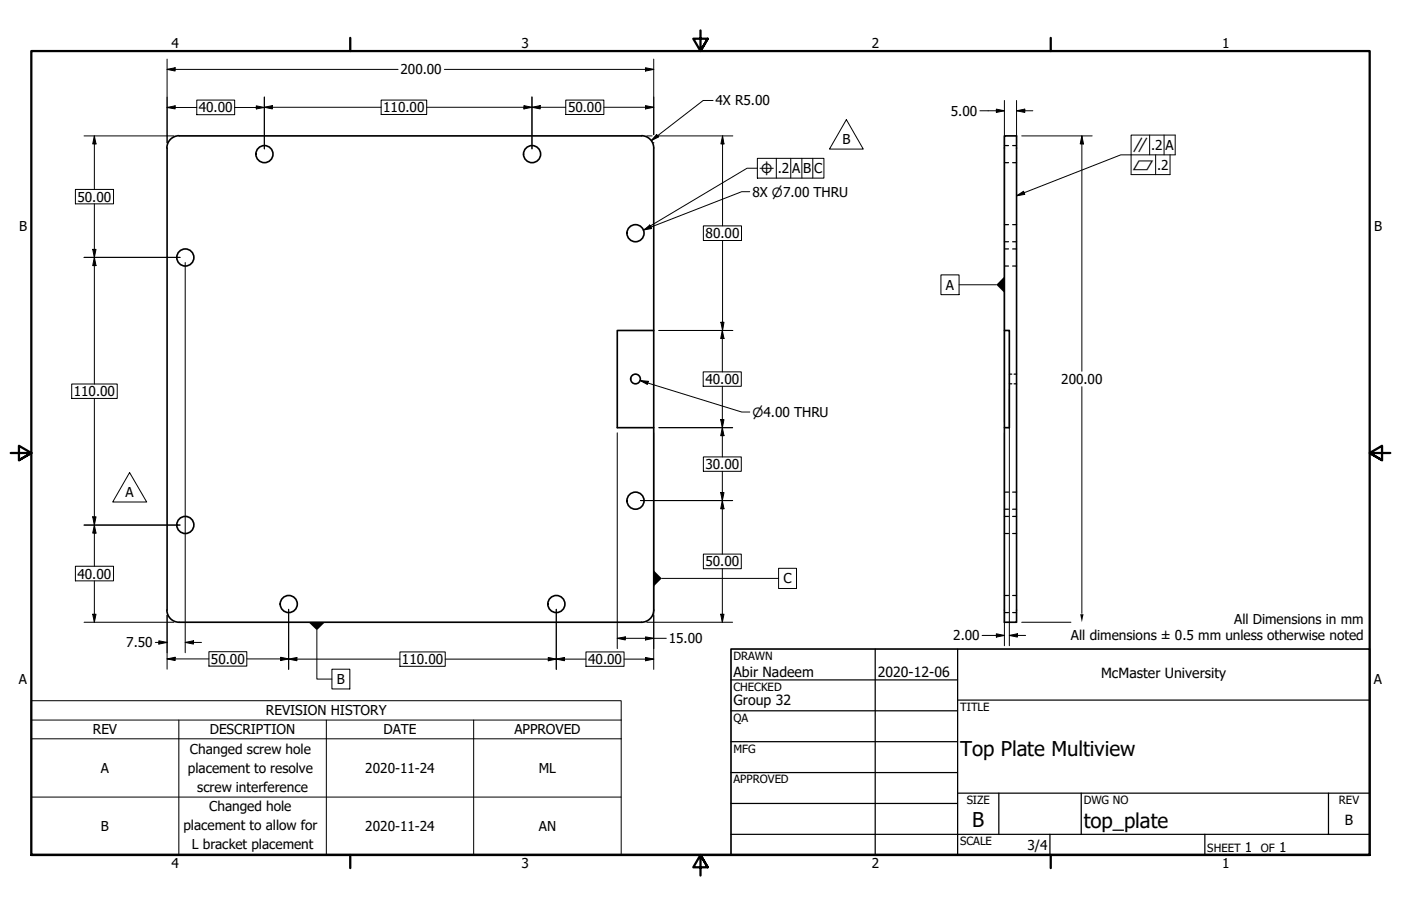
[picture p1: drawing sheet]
<svg xmlns="http://www.w3.org/2000/svg" width="432mm" height="279mm" viewBox="0 0 432 279" stroke-linecap="round" stroke-linejoin="round" font-family="sans-serif">
<!-- layer: Visible (ANSI) -->
<g fill="none" stroke="#000" stroke-width=".51">
<path d="M51.5 45.7v142.5M55.2 41.8a3.8 3.8 0 0 0-3.8 3.8M55.2 41.9h142.5M197.7 41.8a3.8 3.8 0 0 1 3.8 3.8M201.5 45.7v56.2M309.6 101.9v-60h3.7v150h-3.7v-90h1.5v30h-1.5M201.5 131.9h-11.3v-30h11.3v86.3M51.4 188.1a3.8 3.8 0 0 0 3.8 3.8h142.5a3.8 3.8 0 0 0 3.8-3.8"/>
<circle cx="81.5" cy="47.5" r="2.64"/>
<circle cx="164" cy="47.5" r="2.64"/>
<circle cx="57.1" cy="79.4" r="2.64"/>
<circle cx="195.9" cy="71.9" r="2.64"/>
<circle cx="195.9" cy="116.9" r="1.49"/>
<circle cx="195.9" cy="154.4" r="2.64"/>
<circle cx="57.1" cy="161.9" r="2.64"/>
<circle cx="89" cy="186.3" r="2.64"/>
<circle cx="171.5" cy="186.3" r="2.64"/>
</g>
<!-- layer: Hidden (ANSI) -->
<g fill="none" stroke="#000" stroke-width=".38">
<path d="M309.6 44.9h1.2M309.6 50.2h1.2M312.1 44.9h1.2M312.1 50.2h1.2M309.6 69.3h1.2M309.6 74.5h1.2M309.6 76.8h1.2M312.1 69.3h1.2M312.1 74.5h1.2M312.1 76.8h1.2M309.6 82h1.2M312.1 82h1.2"/>
<path d="M311.1 118.4h.7M311.1 115.4h.7M312.5 118.4h.8M312.5 115.4h.8M309.6 151.8h1.2M309.6 157h1.2M309.6 159.3h1.2M312.1 151.8h1.2M312.1 157h1.2M312.1 159.3h1.2M309.6 164.5h1.2M312.1 164.5h1.2"/>
<path d="M309.6 183.6h1.2M309.6 188.9h1.2M312.1 183.6h1.2M312.1 188.9h1.2"/>
</g>
<!-- layer: Border (ANSI) -->
<path d="M107.9 11.7v4M215.9 9.4v6.3l-2.2-3.8h4.4l-2.2 3.8 2.2-3.8M323.8 11.7v4M3.3 139.7h6.4l-3.9-2.2v4.4l3.9-2.2-3.9 2.2M428.5 139.7h-6.4l3.9-2.2v4.4l-3.9-2.2 3.9 2.2M9.7 263.7v-248h412.4v248h-412.4h412.4M107.9 263.7v4M218.1 267.5l-2.2-3.8 2.2 3.8h-4.4l2.2-3.8v6.3M323.8 263.7v4" fill="none" stroke="#000" stroke-width=".7"/>
<!-- layer: Title (ANSI) -->
<g fill="none" stroke="#000" stroke-width=".38">
<path d="M225.3 209.7h69.8M225.3 219.2h69.8M269.7 200.2v63.5M295.1 215.9h127M295.1 200.2v63.5M225.3 228.7h69.8M225.3 238.3h69.8M225.3 257.3h196.8M225.3 247.8h69.8M295.1 244.6h127M307.8 244.6v12.7M323.6 257.3v6.4"/>
<path d="M333.2 244.6v12.7M371.3 257.3v6.4M409.4 244.6v12.7"/>
</g>
<path d="M225.3 200.2h196.8v63.5h-196.8z" fill="none" stroke="#000" stroke-width=".51"/>
<!-- layer: Symbol (ANSI) -->
<g fill="none" stroke="#000" stroke-width=".31">
<path d="M260.9 36.9l5.2 9.1h-10.4zM231.1 59.1h-2.5l-30.2 11.8M233.4 51.9h-3.1l-29.9 17.8M233.4 48.8h20.5v6.1h-20.5zM239.3 48.8v6.1M243.7 48.8v6.1M247.1 48.8v6.1M250.5 48.8v6.1M354.3 41.7v6.1M356.2 47.8v6M358.8 41.7v6.1M360.6 47.8v6h-12v-12.1h13.6v6.1h-16.8l-32.1 12.6"/>
<path d="M198.3 70.9l2.2-1.3 .3 .9zM200.2 69.3l.5 .8-.2 .1M313.3 60.4l2.2-1.4 .3 .9zM290 84.8h5.6v6.1h-5.6zM295.6 87.8h11.5M197.3 117.3l2.5 .3-.3 1zM197.3 117.3l31.3 9.8h2.5M39.9 145.7l5.3 9.1h-10.5zM204 178.4h36M240 175.3h5.5v6.2h-5.5zM97.7 194.4v15h4.6M102.3 206.4h5.5v6.1h-5.5z"/>
<path d="M9.7 222.1v-6h181.8v6M9.7 227.8h181.8M55.1 222.1v41.7M100.6 222.1v41.7M146 222.1v41.7M191.5 222.1h-181.8v5.7M191.5 222.1v41.7h-181.8v-36M9.7 245.8h181.8"/>
</g>
<!-- layer: Dimension (ANSI) -->
<g fill="none" stroke="#000" stroke-width=".31">
<path d="M51.5 18.2v25.9M201.5 18.2v23.3M51.5 21.4l2.5-.5v1zM51.5 33.1l2.5-.5v1zM51.5 21.4h71.2M51.5 33.1h9.1M60.6 30.9h11.7v4.5h-11.7zM72.3 33.1h9.2M79 32.6l2.5 .5-2.5 .5zM81.5 33.1l2.4-.5v1zM81.5 29.9v16M81.5 33.1h36"/>
<path d="M117.5 30.9h14v4.4h-14zM131.5 33.1h42.9M137 21.4h64.5M161.5 32.6l2.5 .5-2.5 .5zM164 33.1l2.5-.5v1zM164 29.9v16M174.4 30.9h11.7v4.4h-11.7zM186.1 33.1h15.4M198.9 20.9l2.6 .5-2.6 .5zM198.9 32.6l2.6 .5-2.6 .5zM219.8 31h-3.1l-16 12.4M302 34.2h7.6"/>
<path d="M307.1 33.7l2.5 .5-2.5 .5zM309.6 31v99.3M313.3 34.2l2.5-.5v1zM313.3 34.2h5M313.3 31v13.1M23.2 58.4h11.8v4.5h-11.8zM25.9 41.9h27.7M29.1 41.9l.5 2.5h-1zM29.1 41.9v16.5M199.3 41.9h1.7M201.5 44v.1M202.4 41.5l.6 .7-2.3 1.2z"/>
<path d="M202.6 41.9h23.3M222.7 41.9l.4 2.5h-.9zM222.7 41.9v27.8M314.9 41.9h21.7M333.4 41.9l.5 2.5h-1zM333.4 41.9v72.6M25.9 79.4h29.6M28.6 76.9h1l-.5 2.5zM29.1 79.4l.5 2.5h-1zM29.1 62.9v55.5M216.8 69.7h11.7v4.5h-11.7zM222.7 74.2v27.7"/>
<path d="M57.1 81v120.3M222.2 99.4h.9l-.4 2.5zM22.1 118.4h14v4.5h-14zM203.1 101.9h22.8M216.7 114.7h11.8v4.4h-11.8zM222.6 101.9l.5 2.5h-1zM222.6 101.9v12.8M222.6 119.1v21.8M333.4 119.3v69.9M29.1 122.9v51.7M190.2 133.5v66.5M201.5 133.5v72.9"/>
<path d="M203.1 131.9h22.7M222.1 129.4h1l-.5 2.5zM222.6 131.9l.5 2.5h-1zM309.6 133.5v65.6M311.1 120v79.1M28.6 159.4h1l-.5 2.5zM197.4 154.4h28.4M216.8 140.9h11.7v4.5h-11.7zM222.1 151.9h1l-.5 2.5zM222.6 154.4l.5 2.5h-1zM222.6 145.4v25.5M23.2 174.6h11.8v4.5h-11.8z"/>
<path d="M25.9 161.9h29.6M29.1 161.9l.5 2.5h-1zM29.1 179.1v12.8M216.8 170.9h11.7v4.5h-11.7zM222.6 175.4v16.5M25.9 191.9h27.7M28.6 189.4h1l-.5 2.5zM47.9 198.1h3.6M49 197.6l2.5 .5-2.5 .5zM51.5 189.7v16.7M57.1 198.1l2.5-.5v1zM57.1 198.1h5"/>
<path d="M89 187.9v18.5M171.4 187.9v18.5M190.2 196.8l2.5-.4v1zM190.2 196.8h15.2M198.9 196.4l2.6 .4-2.6 .6zM199.3 191.9h26.5M222.1 189.4h1l-.5 2.5zM302.7 196h6.9M307.1 195.5l2.5 .5-2.5 .5zM311.1 196l2.5-.5v1zM311.1 196h5M314.9 191.9h15.2"/>
<path d="M51.5 203.2l2.5-.5v1zM51.5 203.2h12.9M64.4 201h11.7v4.4h-11.7zM76.1 203.2h12.9M86.5 202.7l2.5 .5-2.5 .5zM89 203.3l2.5-.5v1zM89 203.3h34.3M123.3 201h13.9v4.5h-13.9zM137.2 203.3h43.4M169 202.8l2.4 .5-2.4 .5zM171.4 203.3l2.6-.5v1zM180.6 201h11.7v4.5h-11.7z"/>
<path d="M192.3 203.3h9.2M198.9 202.8l2.6 .5-2.6 .5z"/>
</g>
<g fill="#000">
<path d="M51.5 21.4l2.5-.5v1z" fill-rule="evenodd"/>
<path d="M51.5 33.1l2.5-.5v1z" fill-rule="evenodd"/>
<path d="M79 32.6l2.5 .5-2.5 .5z" fill-rule="evenodd"/>
<path d="M81.5 33.1l2.4-.5v1z" fill-rule="evenodd"/>
<path d="M161.5 32.6l2.5 .5-2.5 .5z" fill-rule="evenodd"/>
<path d="M164 33.1l2.5-.5v1z" fill-rule="evenodd"/>
<path d="M198.9 20.9l2.6 .5-2.6 .5z" fill-rule="evenodd"/>
<path d="M198.9 32.6l2.6 .5-2.6 .5z" fill-rule="evenodd"/>
<path d="M307.1 33.7l2.5 .5-2.5 .5z" fill-rule="evenodd"/>
<path d="M313.3 34.2l2.5-.5v1z" fill-rule="evenodd"/>
<path d="M29.1 41.9l.5 2.5h-1z" fill-rule="evenodd"/>
<path d="M202.4 41.5l.6 .7-2.3 1.2z" fill-rule="evenodd"/>
<path d="M222.7 41.9l.4 2.5h-.9z" fill-rule="evenodd"/>
<path d="M333.4 41.9l.5 2.5h-1z" fill-rule="evenodd"/>
<path d="M28.6 76.9h1l-.5 2.5z" fill-rule="evenodd"/>
<path d="M29.1 79.4l.5 2.5h-1z" fill-rule="evenodd"/>
<path d="M222.2 99.4h.9l-.4 2.5z" fill-rule="evenodd"/>
<path d="M222.6 101.9l.5 2.5h-1z" fill-rule="evenodd"/>
<path d="M222.1 129.4h1l-.5 2.5z" fill-rule="evenodd"/>
<path d="M222.6 131.9l.5 2.5h-1z" fill-rule="evenodd"/>
<path d="M28.6 159.4h1l-.5 2.5z" fill-rule="evenodd"/>
<path d="M222.1 151.9h1l-.5 2.5z" fill-rule="evenodd"/>
<path d="M222.6 154.4l.5 2.5h-1z" fill-rule="evenodd"/>
<path d="M29.1 161.9l.5 2.5h-1z" fill-rule="evenodd"/>
<path d="M28.6 189.4h1l-.5 2.5z" fill-rule="evenodd"/>
<path d="M49 197.6l2.5 .5-2.5 .5z" fill-rule="evenodd"/>
<path d="M57.1 198.1l2.5-.5v1z" fill-rule="evenodd"/>
<path d="M190.2 196.8l2.5-.4v1z" fill-rule="evenodd"/>
<path d="M198.9 196.4l2.6 .4-2.6 .6z" fill-rule="evenodd"/>
<path d="M222.1 189.4h1l-.5 2.5z" fill-rule="evenodd"/>
<path d="M307.1 195.5l2.5 .5-2.5 .5z" fill-rule="evenodd"/>
<path d="M311.1 196l2.5-.5v1z" fill-rule="evenodd"/>
<path d="M332.9 189.4h1l-.5 2.5z" fill-rule="evenodd"/>
<path d="M51.5 203.2l2.5-.5v1z" fill-rule="evenodd"/>
<path d="M86.5 202.7l2.5 .5-2.5 .5z" fill-rule="evenodd"/>
<path d="M89 203.3l2.5-.5v1z" fill-rule="evenodd"/>
<path d="M169 202.8l2.4 .5-2.4 .5z" fill-rule="evenodd"/>
<path d="M171.4 203.3l2.6-.5v1z" fill-rule="evenodd"/>
<path d="M198.9 202.8l2.6 .5-2.6 .5z" fill-rule="evenodd"/>
</g>
<!-- layer: Symbol (ANSI) -->
<g fill="#000">
<path d="M313.3 60.4l2.2-1.4 .3 .9z" fill-rule="evenodd"/>
<path d="M198.3 70.9l1.9-1.7 .5 .9z" fill-rule="evenodd"/>
<path d="M198.3 70.9l2.2-1.3 .3 .9z" fill-rule="evenodd"/>
<path d="M309.6 85.3v5l-2.5-2.5z" fill-rule="evenodd"/>
<path d="M197.3 117.3l2.5 .3-.3 1z" fill-rule="evenodd"/>
<path d="M95.1 191.9h5l-2.4 2.5z" fill-rule="evenodd"/>
<path d="M201.5 175.9l2.5 2.5-2.5 2.4z" fill-rule="evenodd"/>
</g>
<g font-size="6.3">
<text x="295.9" y="233.1">Top Plate Multiview</text>
<text x="299.7" y="255.1">B</text>
<text x="334" y="255.3">top_plate</text>
</g>
<g font-size="4.3">
<text x="226.1" y="208.9">Abir Nadeem</text>
<text x="270.5" y="208.9">2020-12-06</text>
<text x="339.3" y="209.2">McMaster University</text>
<text x="226.1" y="217.6">Group 32</text>
<text x="414.5" y="254.4">B</text>
</g>
<g font-size="4.2">
<text x="52.8" y="14.7">4</text>
<text x="160.8" y="14.7">3</text>
<text x="268.7" y="14.7">2</text>
<text x="376.7" y="14.7">1</text>
<text x="123.4" y="22.9">200.00</text>
<text x="61.3" y="34.7">40.00</text>
<text x="118.1" y="34.6">110.00</text>
<text x="175.1" y="34.6">50.00</text>
<text x="220.5" y="32.5">4X R5.00</text>
<text x="293.1" y="35.7">5.00</text>
<text x="259.7" y="44.4">B</text>
<text x="354.8" y="46.2">.2</text>
<text x="359.2" y="46.2">A</text>
<text x="239.7" y="53.4">.2</text>
<text x="244.2" y="53.4">A</text>
<text x="247.6" y="53.4">B</text>
<text x="251" y="53.4">C</text>
<text x="356.6" y="52.3">.2</text>
<text x="23.9" y="62.2">50.00</text>
<text x="231.9" y="60.6">8X ⌀7.00 THRU</text>
<text x="5.9" y="71.4">B</text>
<text x="423.5" y="71.4">B</text>
<text x="217.4" y="73.4">80.00</text>
<text x="291.5" y="89.3">A</text>
<text x="217.4" y="118.4">40.00</text>
<text x="327.1" y="118.4">200.00</text>
<text x="22.7" y="122.2">110.00</text>
<text x="217.4" y="144.7">30.00</text>
<text x="38.7" y="153.3">A</text>
<text x="23.9" y="178.4">40.00</text>
<text x="217.4" y="174.7">50.00</text>
<text x="241.5" y="179.9">C</text>
<text x="293.8" y="197.5">2.00</text>
<text x="330.1" y="197.4">All dimensions ± 0.5 mm unless otherwise noted</text>
<text x="380.4" y="192.3">All Dimensions in mm</text>
<text x="38.9" y="199.6">7.50</text>
<text x="206.1" y="198.4">15.00</text>
<text x="65" y="204.7">50.00</text>
<text x="123.9" y="204.8">110.00</text>
<text x="181.3" y="204.8">40.00</text>
<text x="5.8" y="211.1">A</text>
<text x="103.8" y="210.9">B</text>
<text x="423.4" y="211.1">A</text>
<text x="82" y="220.6">REVISION HISTORY</text>
<text x="28.6" y="226.5">REV</text>
<text x="64.7" y="226.5">DESCRIPTION</text>
<text x="118.2" y="226.5">DATE</text>
<text x="158.6" y="226.5">APPROVED</text>
<text x="58.5" y="232.6">Changed screw hole</text>
<text x="31.1" y="238.4">A</text>
<text x="57.9" y="238.4">placement to resolve</text>
<text x="112.6" y="238.4">2020-11-24</text>
<text x="166.1" y="238.4">ML</text>
<text x="60.8" y="244.2">screw interference</text>
<text x="64.5" y="250.2">Changed hole</text>
<text x="31.1" y="256.3">B</text>
<text x="56.5" y="256">placement to allow for</text>
<text x="112.6" y="256.3">2020-11-24</text>
<text x="166.1" y="256.3">AN</text>
<text x="59.1" y="261.8">L bracket placement</text>
<text x="316.7" y="262.3">3/4</text>
<text x="383.7" y="262.8">1</text>
<text x="394.2" y="262.8">1</text>
<text x="52.8" y="267.7">4</text>
<text x="160.8" y="267.7">3</text>
<text x="268.7" y="267.7">2</text>
<text x="376.7" y="267.7">1</text>
</g>
<g font-size="3.9">
<text x="349.1" y="47">∥</text>
<text x="349.1" y="52.3">⏥</text>
<text x="233.9" y="54">⌖</text>
<text x="231.9" y="128.6">⌀4.00 THRU</text>
</g>
<g font-size="3.5">
<text x="226.1" y="203.5">DRAWN</text>
<text x="226.1" y="213">CHECKED</text>
<text x="295.9" y="219.2">TITLE</text>
<text x="226.1" y="222.6">QA</text>
<text x="226.1" y="232.1">MFG</text>
<text x="226.1" y="241.6">APPROVED</text>
<text x="297.9" y="248">SIZE</text>
<text x="334" y="248">DWG NO</text>
<text x="412.7" y="247.9">REV</text>
<text x="295.9" y="260.7">SCALE</text>
<text x="372.1" y="262.8">SHEET</text>
<text x="388.6" y="262.8">OF</text>
</g>
</svg>
